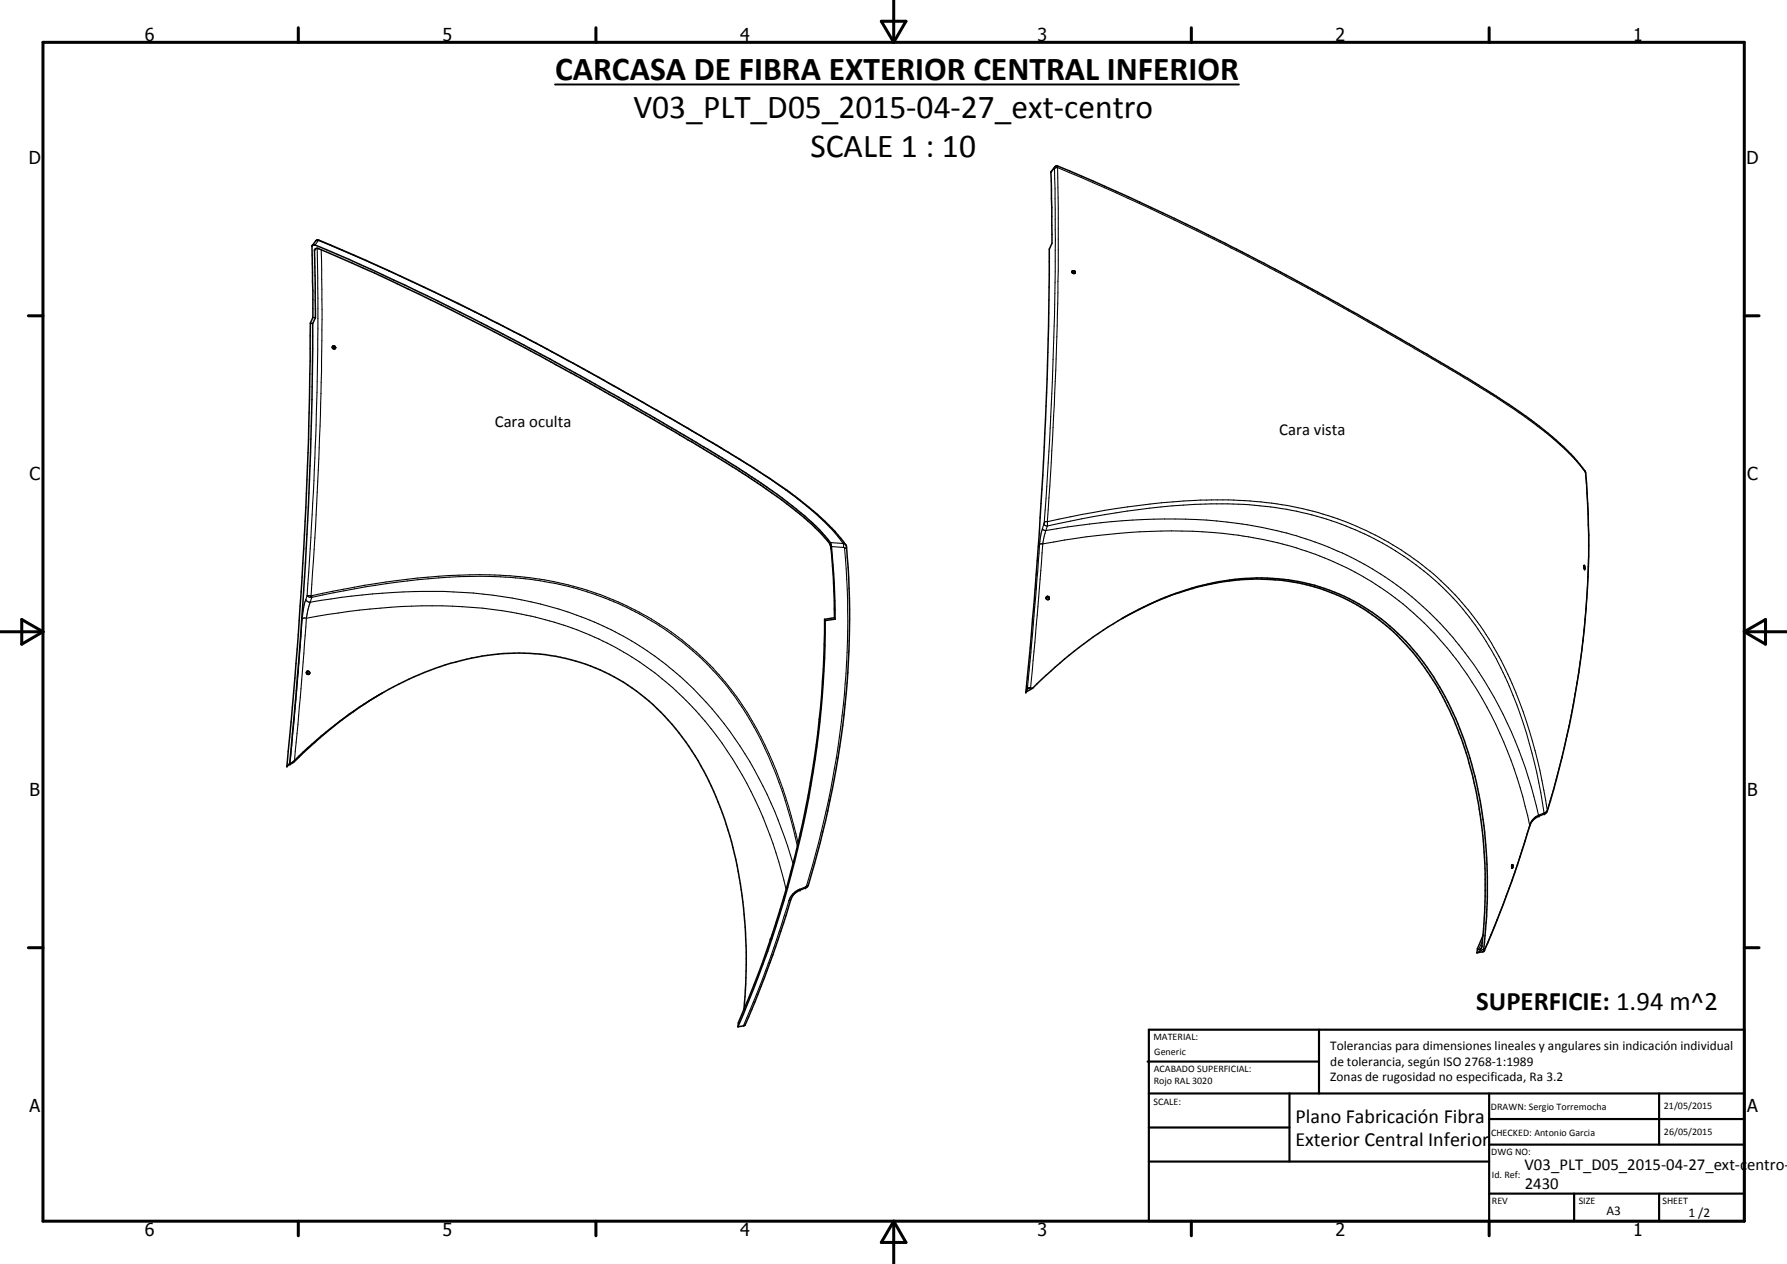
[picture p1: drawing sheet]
<svg xmlns="http://www.w3.org/2000/svg" width="420mm" height="297mm" viewBox="0 0 420 297" stroke-linecap="round" stroke-linejoin="round" font-family="sans-serif">
<g fill="none" stroke="#000" stroke-width=".35">
<path d="M73.4 57.7l.3-.2a395.6 395.6 0 0 1 29.2 13.2l14.1 7.2 12.3 6.5 16.1 8.9 14.5 8.4a224.7 224.7 0 0 1 27.4 18l1 .8a35.1 35.1 0 0 1 7 7.2l.2 .7 .5 6.4 .3 10.7M73.4 57.7l.2 16.9M73.4 57.7l.8-1.1 .4-.2a572.8 572.8 0 0 1 46.3 21.6l19.9 10.7 22.9 13.2a260.9 260.9 0 0 1 22.6 14.3l1.2 .9a58.6 58.6 0 0 1 10.8 10.2l.7 .9a205.8 205.8 0 0 1-9.2 80.2l-1.7 .8a3.6 3.6 0 0 0-2.2 2.3 238.1 238.1 0 0 1-10.9 29.5l-1.5 .3M73 75.9l.5 .1M73 75.9l-.1 9a1122.1 1122.1 0 0 1-1.7 47.5l-1.3 20.1-2.4 27.5M73.5 76a1124.5 1124.5 0 0 1-5.4 103.4M73.6 74.6l.6 .1M73.6 74.6l-.6 1.3M74.2 74.7l-.3-15.9 .7-.5a650.7 650.7 0 0 1 64.2 31.9l20.1 11.4 8.3 5a172.1 172.1 0 0 1 23.7 16.6 25 25 0 0 1 4.3 4.9l.2 .8a152.8 152.8 0 0 1 .8 16.3M74.2 74.7l-.7 1.3M252 64h.4l.3 .3M252.1 64.1h.1"/>
<path d="M252.1 63.7h.5l.2 .4-.5 .2-.3-.3zM78.3 81.3h.3l.3 .3M78.3 81.3a.36 .36 0 0 0 .1 .6 .36 .36 0 0 0 .5-.3M78.3 81.3l.1 .3 .5 .1M78.8 81.5h.1M372.5 133.5h.1M372.5 132.9v.7M372.5 132.9l.1 .7M372.5 132.9l.1 .1M372.5 133.6h.1M72.2 157.8l.1 .4 .5 .1M193.9 145.5l.1 .3"/>
<path d="M193.9 145.5a238.4 238.4 0 0 1-20.3 94.8l-.1 1M194 145.8a238.2 238.2 0 0 1-20.5 95.5M196.2 145.2l-2.3 .3M196.2 145.2l.1 .3M196.3 145.5l-2.3 .3M246 140.3v.1a.39 .39 0 0 1 .5 0 .39 .39 0 0 1 0 .5M246 140.8l-.1-.3 .4-.4 .4 .3-.2 .5M246 140.8h.1M246.1 140.8l.4 .1M265.7 144.3l-2 1.1M266.6 143.8a60.4 60.4 0 0 1 33.9-7.8 46.9 46.9 0 0 1 34.3 19.7 79.6 79.6 0 0 1 13.7 35.4 119.5 119.5 0 0 1 .5 30.3l-.1 1.6M68.1 179.4l.3 .1 .4-.4a109.3 109.3 0 0 1 14.5-12.1 71.8 71.8 0 0 1 35-13.4 47.2 47.2 0 0 1 42.9 20.7 79 79 0 0 1 13.3 36.2 118.3 118.3 0 0 1 .4 26.7"/>
<path d="M68.1 179.4l-.6 .6M89.9 162.8a101.8 101.8 0 0 0-20.9 16.4l-1.5 .8M241.2 162.6a1054.1 1054.1 0 0 0 5.5-104.1l.6-1.3-.2-16.8 1-1.3 .5-.1a542.2 542.2 0 0 1 35.5 16.2 642.7 642.7 0 0 1 31.7 16.8l24.6 14.1a177.6 177.6 0 0 1 25.5 17.4 30.2 30.2 0 0 1 6.9 7.6 211.1 211.1 0 0 1-7.5 74.5l-1.6 5.2-.3 .4-1.5 .6a3.7 3.7 0 0 0-2.2 2.3l-4.2 12.9-4.2 11-2.3 5.4M242.8 161.8l3.1-3.1a106.2 106.2 0 0 1 13.5-10.6 68.1 68.1 0 0 1 35.1-12 46.9 46.9 0 0 1 40.5 20.8 78.5 78.5 0 0 1 12.6 32 118.4 118.4 0 0 1 .8 33.7l-.3 .5M242.8 161.8l-1.6 .8M242.8 161.8h-1.2l-.4 .8M348.7 219.8l-1.3 3.1M355.5 203.2l.2 .6-.2 .2zM181.3 220.6l-.2 .4M347.2 223.9h.1M347.4 222.9l.6 .2M347.4 222.9l-.2 1"/>
<path d="M348 223.1h.1M348.9 223l-1.6 .9M348.9 223l.1 .4-.2 .2-1.5 .3"/>
<circle cx="72.5" cy="158.1" r=".37"/>
</g>
<g fill="none" stroke="#000" stroke-width=".25">
<path d="M247.9 39.5v.2M247.9 39.5l-.8 1.1M247.9 39.7l.2 16.7a940.3 940.3 0 0 1-2.6 66.3M248 39.2l-.1 .3M248.7 39.4l-.8 .3M248.7 39.4a775.4 775.4 0 0 1-.5 47.6l-1 21.7-1 13.9M248.7 39.4a740.6 740.6 0 0 1 90 46.1l1.1 .6a250.9 250.9 0 0 1 21.2 13.6 58.5 58.5 0 0 1 11.8 11.3M248.7 39v.4M74.3 58.4l-.4 .5M74.6 58.3a773.2 773.2 0 0 1-.6 49.4l-.9 18.6-.9 13.7M74.9 56.5l-.8 1.1M74.9 56.5l-.3-.1-.4 .2"/>
<path d="M74.9 56.5a597.4 597.4 0 0 1 45.9 21.5l13.9 7.3 20.7 11.7 15.7 9.3 9.6 6.1a80.4 80.4 0 0 1 16.4 13.8l1.1 1.5M74.9 56.4v.1M74.9 56.4h.1M75.5 58.7a728.6 728.6 0 0 1-.5 49.2l-.8 15.8-1.1 16.7M372.6 110.7l.2 .3M372.8 111a210.1 210.1 0 0 1-9 79.5M372.8 111v.1M72.2 140h1.1M72.2 140l.9 .4M72.2 140l-.3 .9M73.3 140v.4M73.3 140a184 184 0 0 1 41.8-4.9 76.6 76.6 0 0 1 33.2 7.8l3.9 2 4.7 2.9a69.8 69.8 0 0 1 25.6 33.3 127.2 127.2 0 0 1 5.2 17"/>
<path d="M195.2 127.5l3 .2M195.5 128.4l2.8 .3M198.2 127.7l.7 .4M198.2 127.7l.1 1M198.3 128.7h.2l.1 .2M198.6 128.9a208.9 208.9 0 0 1-8.2 76.8l-.8 2.5M199 128.5l-.4 .4M244.4 127.9l-1.6 21.1-1.3 12.9M245.1 124.2l.3 .3 .5 .2M245.1 124.2l-.7 3.7M245.2 127.8l-2.9 33.9M245.2 127.8l-.8 .1"/>
<path d="M245.2 127.8a152.2 152.2 0 0 1 42.4-2.5 79.7 79.7 0 0 1 42.2 16.6 77.8 77.8 0 0 1 15.1 16.6 99.9 99.9 0 0 1 14.8 35.4M245.4 123.1l.3 .4 .5 .1M245.4 123.1l-.3 1.1M245.5 123.1h-.1M245.5 122.7v.4M245.9 124.7l-.7 3.1M245.9 124.7a144.9 144.9 0 0 1 47.4-1.4 77.6 77.6 0 0 1 48.4 26.6 97.1 97.1 0 0 1 20 41.7M246.2 123.6l-.3 1.1M246.2 122.6v1M246.2 122.6l-.7 .1M246.2 122.6a183.5 183.5 0 0 1 42.6-5.1h1.3a74.7 74.7 0 0 1 37.4 10.6 65.1 65.1 0 0 1 21.3 20 94.3 94.3 0 0 1 12.7 30.6l2.3 11.8M246.2 123.6a189.4 189.4 0 0 1 42.5-5.2 95 95 0 0 1 12.5 1.1 68.6 68.6 0 0 1 53.7 41.7 122.5 122.5 0 0 1 8.1 29.9"/>
<path d="M71.1 145.4l-1 12.6-1.9 21.5M71.9 140.9l.4 .5 .6 .1M71.9 140.9l-.5 1.6-.3 2.9M72 145.3l-1.4 18.7-1.4 14.7M72 145.3l-.4-.1-.5 .2M72 145.3a153 153 0 0 1 41.4-2.4l4.7 .6a78.4 78.4 0 0 1 29.5 10.3 78.6 78.6 0 0 1 30 34.2 100 100 0 0 1 7.2 21M72.9 141.5l-.9 3.8M72.9 141.5a150 150 0 0 1 43-1.6 85.8 85.8 0 0 1 26.8 7.6 76 76 0 0 1 20.4 14.4 91.3 91.3 0 0 1 22.1 36.9l1.3 4.2M73.1 140.4h.2M73.3 140.4l-.4 1.1M73.3 140.4a184.8 184.8 0 0 1 42-4.9 73.1 73.1 0 0 1 47.7 17.5 64.8 64.8 0 0 1 15.8 20.8 109.8 109.8 0 0 1 8.7 25M359.7 193.9l-1.7 5.5a239.2 239.2 0 0 1-9 23.9"/>
<path d="M359.7 193.9v.2M361.7 191.6l-.7 .3-.6 .6-.7 1.4M361.7 191.6l.2 .2M361.9 191.8h.1M363 191.1l-1.3 .5M363 191.1l.2 .2M363.2 191.3h.1M363.8 190.5l-.8 .6M363.8 190.5v.1M185.5 211.6l-1.1 3.7a243 243 0 0 1-9.6 25.8M185.9 211.5l-.4 .1M188 209l.1 .2"/>
<path d="M188 209l-1.6 1.1-.9 1.5M188.1 209.2h.1M189.3 208.4l.1 .3M189.3 208.4l-1.3 .6M189.4 208.7h.1M189.6 208.2l-.3 .2M190.1 208l-.5 .2M348.6 221.1l-.9 2"/>
</g>
<g fill="#000">
<circle cx="372.5" cy="132.9" r=".18"/>
<circle cx="372.5" cy="133.6" r=".18"/>
<circle cx="372.6" cy="133.6" r=".18"/>
<circle cx="68.2" cy="179.5" r=".18"/>
<circle cx="241.2" cy="162.6" r=".18"/>
<circle cx="67.5" cy="180" r=".18"/>
<circle cx="355.6" cy="203.2" r=".18"/>
</g>
<path d="M130.5 19.9h160.8" fill="none" stroke="#000" stroke-width=".46"/>
<g fill="none" stroke="#000" stroke-width=".71">
<path d="M10.1 9.9h400v277.1h-400zM70.1 6.5v3.4M140.1 6.5v3.4M207.2 5h5.8l-2.9 4.9zM210.1 0v9.9M280.1 6.5v3.4M350.1 6.5v3.4M6.7 74.2h3.4M410.1 74.2h3.5M.1 148.5h10M5.1 145.6l5 2.9-5 2.9zM410.1 148.5h10"/>
<path d="M410.1 148.5l5-2.9v5.8zM6.7 222.7h3.4M410.1 222.7h3.5M70.1 287v3.4M140.1 287v3.4M210.1 287v10M210.1 287l2.9 5h-5.8zM280.1 287v3.4M350.1 287v3.4"/>
</g>
<g fill="none" stroke="#000" stroke-width=".51">
<path d="M269.8 249.5h40.3M270.1 242h140v45h-140zM270.1 257h140M303.2 257v16M310.1 242v15M350.1 257v30M390.1 257v12M270.1 265h33.1M270.1 273h80M350.1 269h60M350.1 263h60M350.1 280.5h60"/>
<path d="M370.1 280.5v6.5M390.1 280.5v6.5"/>
</g>
<g font-size="7.9">
<text x="130.5" y="18.8">CARCASA DE FIBRA EXTERIOR CENTRAL INFERIOR</text>
<text x="148.9" y="27.8">V03_PLT_D05_2015-04-27_ext-centro</text>
<text x="190.6" y="36.8">SCALE 1 : 10</text>
</g>
<text font-size="6.3" x="347.1" y="237.2">SUPERFICIE: 1.94 m^2</text>
<g font-size="4.7">
<text x="304.6" y="263.9">Plano Fabricación Fibra</text>
<text x="304.6" y="269.3">Exterior Central Inferior</text>
</g>
<g font-size="4.2">
<text x="34" y="9.6">6</text>
<text x="104" y="9.6">5</text>
<text x="174" y="9.6">4</text>
<text x="244" y="9.6">3</text>
<text x="314" y="9.6">2</text>
<text x="384" y="9.6">1</text>
<text x="6.8" y="38.7">D</text>
<text x="410.6" y="38.7">D</text>
<text x="7" y="112.9">C</text>
<text x="410.8" y="112.9">C</text>
<text x="7" y="187.1">B</text>
<text x="410.8" y="187.1">B</text>
<text x="7" y="261.4">A</text>
<text x="410.8" y="261.4">A</text>
<text x="34" y="290.4">6</text>
<text x="104" y="290.4">5</text>
<text x="174" y="290.4">4</text>
<text x="244" y="290.4">3</text>
<text x="314" y="290.4">2</text>
<text x="384" y="290.4">1</text>
</g>
<g font-size="3.9">
<text x="116.3" y="100.3">Cara oculta</text>
<text x="300.8" y="102.3">Cara vista</text>
<text x="358.5" y="275">V03_PLT_D05_2015-04-27_ext-centro-</text>
<text x="358.5" y="279.4">2430</text>
</g>
<g font-size="3.1">
<text x="312.7" y="246.8">Tolerancias para dimensiones lineales y angulares sin indicación individual</text>
<text x="312.7" y="250.4">de tolerancia, según ISO 2768-1:1989</text>
<text x="312.7" y="254">Zonas de rugosidad no especificada, Ra 3.2</text>
<text x="377.7" y="285.6">A3</text>
<text x="397" y="285.9">1 /2</text>
</g>
<g font-size="2.4">
<text x="271.2" y="244.4">MATERIAL:</text>
<text x="271.3" y="252">ACABADO SUPERFICIAL:</text>
<text x="271.4" y="247.9">Generic</text>
<text x="271.3" y="254.6">Rojo RAL 3020</text>
<text x="271.2" y="259.7">SCALE:</text>
<text x="350.6" y="260.8">DRAWN: Sergio Torremocha</text>
<text x="391.2" y="260.6">21/05/2015</text>
<text x="350.6" y="267">CHECKED: Antonio Garcia</text>
<text x="391.2" y="266.7">26/05/2015</text>
<text x="350.6" y="271.4">DWG NO:</text>
<text x="350.8" y="276.9">Id. Ref:</text>
<text x="350.8" y="282.8">REV</text>
<text x="371.2" y="282.9">SIZE</text>
<text x="390.9" y="282.9">SHEET</text>
</g>
</svg>
